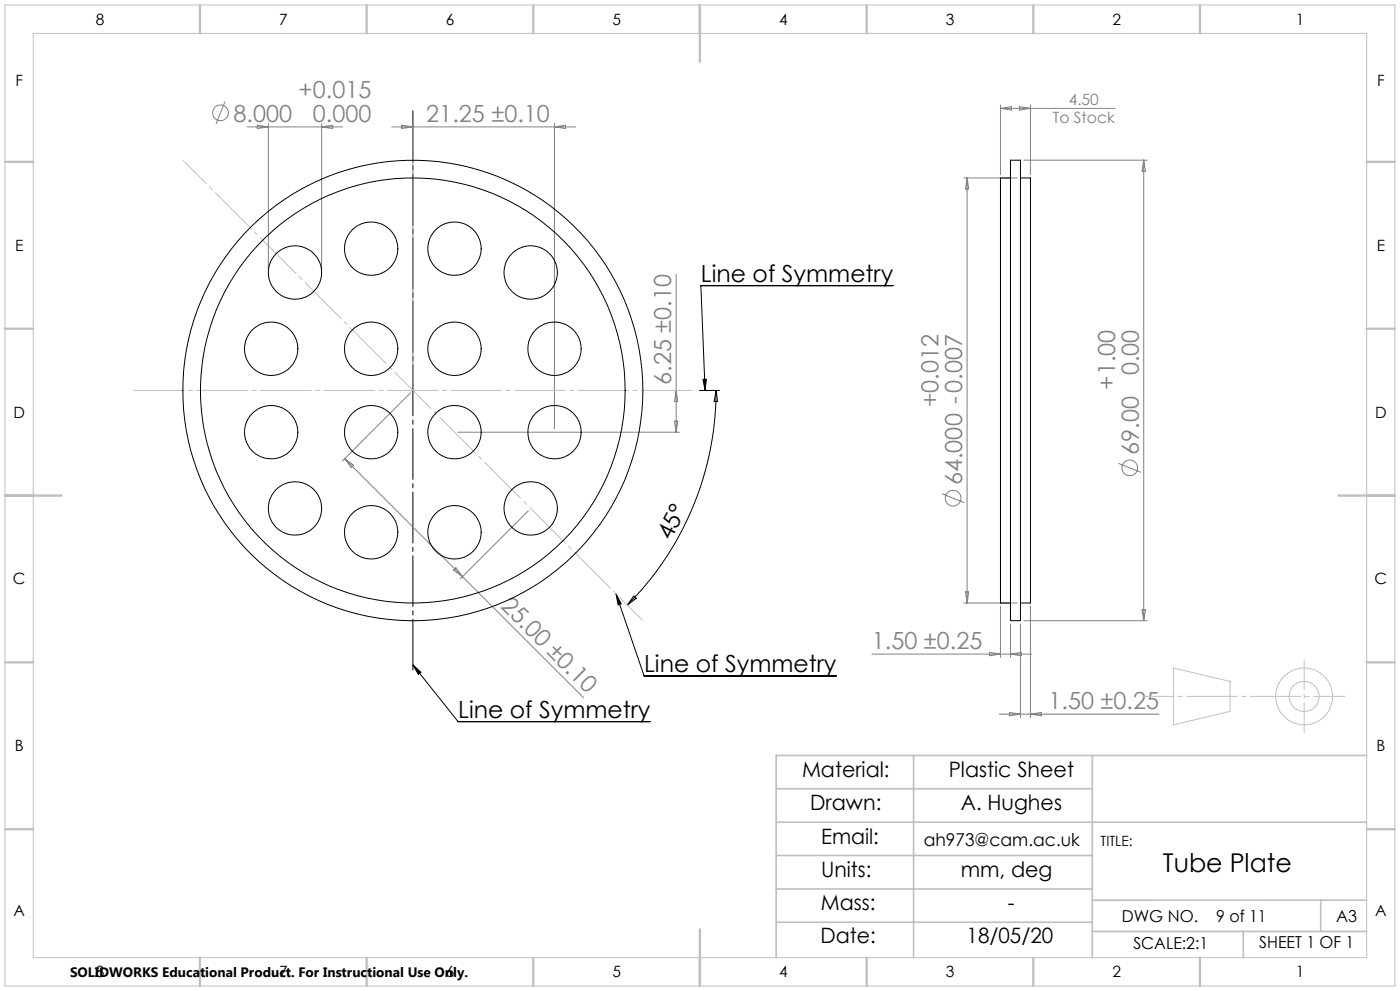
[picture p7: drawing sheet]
<svg xmlns="http://www.w3.org/2000/svg" width="420mm" height="297mm" viewBox="0 0 420 297" stroke-linecap="round" stroke-linejoin="round" font-family="sans-serif">
<g fill="none" stroke="#808080" stroke-width=".3">
<path d="M67.5 30.4l-2.7 6.8M74.2 38h28.6M77.2 37.5l3.3 .5-3.3 .5zM80.5 37v43.7M96.5 37v43.7M96.5 38l3.3-.5v1zM117.5 38h55.2M120.5 37.5l3.4 .5-3.4 .5zM123.9 37v79M166.3 37v91.5M166.3 38l3.4-.5v1zM300.1 31.5v20.8"/>
<path d="M300.1 32.5h34.4M300.1 32.5l3.3-.5v1zM305.8 32l3.3 .5-3.3 .5zM309.1 31.5v20.8M289.1 53.3h16M290.1 53.3v127.4M290.1 53.3l.5 3.3h-1zM307.1 48h37M343.1 48v138M343.1 48l.5 3.3h-1zM202.8 82.2v47.3M123.2 117.7l-20.5 20.5"/>
<path d="M202.8 117l.5 3.3h-.9zM103.4 137.5l35.3 35.3M103.4 137.5l2.7 1.9-.7 .8zM137.3 129.5h66.5M202.4 126.2h.9l-.5 3.3zM335.6 138.9l6.7 2.7M158.5 153.1l-20.5 20.4M282.6 148l6.7 2.6M136.1 170.8l.7-.7 1.9 2.7zM138.7 172.8l36.4 36.3M289.6 177.4h1l-.5 3.3zM261.5 196h48"/>
<path d="M289.1 180.7h16M296.8 195.5l3.3 .5-3.3 .5zM300.1 181.7v15.3M303.1 187v10M303.1 196l3.3-.5v1zM306.1 187v28M307.1 186h37M309.1 181.7v33.3M342.6 182.7h1l-.5 3.3zM299.8 214h47.9M302.8 213.5l3.3 .5-3.3 .5zM309.1 214l3.3-.5v1z"/>
<circle cx="66.1" cy="33.8" r="2.36"/>
<circle cx="285.9" cy="149.3" r="2.35"/>
<circle cx="338.9" cy="140.2" r="2.35"/>
</g>
<g fill="none" stroke="#000" stroke-width=".3">
<path d="M303.1 48h3v138h-3zM303.1 53.3h-3v127.4h3M306.1 53.3h3v127.4h-3M267.9 85.6h-57.6l1.2 31.4M209.8 117h6M210.9 113.7h1l-.4 3.3zM214.8 117l.5 3.3h-1.1zM214.8 117a91.2 91.2 0 0 1-26.6 64.4M184.8 178l8.4 24.5h57.7M184.8 178l1.6 3-1 .3zM190.1 178.6l.8 .7-2.7 2.1zM123.9 199.2l13.5 17h57.7"/>
<path d="M123.9 199.2l2.4 2.3-.8 .6z"/>
<circle cx="111.3" cy="74.5" r="8"/>
<circle cx="136.4" cy="74.5" r="8"/>
<circle cx="88.5" cy="81.7" r="8"/>
<circle cx="159.2" cy="81.7" r="8"/>
<circle cx="81.4" cy="104.5" r="8"/>
<circle cx="111.4" cy="104.5" r="8"/>
<circle cx="123.8" cy="117" r="63.7"/>
<circle cx="123.9" cy="117" r="69"/>
<circle cx="136.4" cy="104.5" r="8"/>
<circle cx="166.4" cy="104.5" r="8"/>
<circle cx="81.4" cy="129.5" r="8"/>
<circle cx="111.3" cy="129.5" r="8"/>
<circle cx="136.4" cy="129.5" r="8"/>
<circle cx="166.3" cy="129.5" r="8"/>
<circle cx="88.5" cy="152.4" r="8"/>
<circle cx="111.4" cy="159.5" r="8"/>
<circle cx="136.4" cy="159.5" r="8"/>
<circle cx="159.2" cy="152.4" r="8"/>
</g>
<g fill="none" stroke="#c0c0c0" stroke-width=".3">
<path d="M1.5 1.5h417v294h-417zM10 10h400v277h-400zM123.3 117h1.1M123.5 116.7l.7 .7M123.9 116.5v1M124.2 116.7l-.7 .7M352 200.2l17 4v9l-17 4z"/>
<circle cx="391.2" cy="208.7" r="4.5"/>
<circle cx="391.2" cy="208.7" r="8.5"/>
</g>
<path d="M123.9 32v170" fill="none" stroke="#000" stroke-width=".3" stroke-dasharray="15.2 1.3 1.3 1.3" stroke-dashoffset="-1.2"/>
<path d="M403.5 208.7h-60.7" fill="none" stroke="#c0c0c0" stroke-width=".3" stroke-dasharray="15.2 1.3 1.3 1.3" stroke-dashoffset="5.8"/>
<path d="M391.3 197.8v21.8" fill="none" stroke="#c0c0c0" stroke-width=".3" stroke-dasharray="15.2 1.3 1.3 1.3" stroke-dashoffset="6.2"/>
<path d="M208.9 117h-170" fill="none" stroke="#c0c0c0" stroke-width=".3" stroke-dasharray="15.2 1.3 1.3 1.3" stroke-dashoffset="-1.2"/>
<path d="M54.9 48.1l137.9 137.8" fill="none" stroke="#c0c0c0" stroke-width=".3" stroke-dasharray="15.2 1.3 1.3 1.3" stroke-dashoffset="5.4"/>
<path d="M232.9 236.4h94.8M274.1 226.4v60.6M327.7 226.4v60.6M410 226.4h-177.1v60.6M232.9 246.4h177.1M232.9 256.4h94.8M232.9 266.4h94.8M232.9 276.4h94.8M327.7 279.1h82.3M373 279.1v7.9M396.2 269.8v9.3M410 269.8h-82" fill="none" stroke="#c0c0c0" stroke-width=".5"/>
<g fill="none" stroke="#c0c0c0" stroke-width=".7">
<path d="M60 1.5v8.5M110 1.5v8.5M160 1.5v8.5M210 1.5v17M260 1.5v8.5M310 1.5v8.5M360 1.5v8.5M1.5 48.5h8.5M410 48.5h8.5M1.5 98.5h8.5M410 98.5h8.5M1.5 148.5h17"/>
<path d="M401.5 148.5h17M1.5 198.5h8.5M410 198.5h8.5M1.5 248.5h8.5M410 248.5h8.5M210 278.5v17M60 287v8.5M110 287v8.5M160 287v8.5M260 287v8.5M310 287v8.5M360 287v8.5"/>
</g>
<path d="M184.8 178l1.6 3-1 .3zM210.9 113.7h1l-.4 3.3zM123.9 199.2l2.4 2.3-.8 .6z" fill="#000"/>
<text font-size="7.8" x="348.9" y="261.4">Tube Plate</text>
<g font-size="7.1" fill="#808080">
<text x="89.6" y="29.4">+0.015</text>
<text x="70.1" y="36.5">8.000</text>
<text x="93.9" y="36.5">0.000</text>
<text x="127.9" y="36.5">21.25 ±0.10</text>
<text x="341.6" y="112.5" transform="rotate(-90 341.6 112.5)">0.00</text>
<text x="201.3" y="115.4" transform="rotate(-90 201.3 115.4)">6.25 ±0.10</text>
<text x="334.6" y="116.8" transform="rotate(-90 334.6 116.8)">+1.00</text>
<text x="281.6" y="121.9" transform="rotate(-90 281.6 121.9)">+0.012</text>
<text x="341.6" y="136.3" transform="rotate(-90 341.6 136.3)">69.00</text>
<text x="288.6" y="145.4" transform="rotate(-90 288.6 145.4)">64.000 -0.007</text>
<text x="149.9" y="181.8" transform="rotate(45 149.9 181.8)">25.00 ±0.10</text>
<text x="261.6" y="194.5">1.50 ±0.25</text>
<text x="314.6" y="212.5">1.50 ±0.25</text>
</g>
<g font-size="7.1">
<text x="210.3" y="84.5">Line of Symmetry</text>
<text x="201.2" y="162.3" transform="rotate(-63 201.2 162.3)">45°</text>
<text x="193.2" y="201.5">Line of Symmetry</text>
<text x="137.4" y="215.1">Line of Symmetry</text>
</g>
<g font-size="6.3">
<text x="240.6" y="232.7">Material:</text>
<text x="284.6" y="232.7">Plastic Sheet</text>
<text x="243" y="242.7">Drawn:</text>
<text x="288.2" y="242.7">A. Hughes</text>
<text x="246.3" y="252.9">Email:</text>
<text x="246.3" y="262.7">Units:</text>
<text x="288.2" y="262.7">mm, deg</text>
<text x="246.3" y="272.7">Mass:</text>
<text x="302.4" y="272.7">-</text>
<text x="246.2" y="282.6">Date:</text>
<text x="290" y="282.6">18/05/20</text>
</g>
<text font-size="5.3" x="277.1" y="253.4">ah973@cam.ac.uk</text>
<g font-size="4.9">
<text x="336.5" y="276.3">DWG NO.</text>
<text x="364.9" y="276.3">9 of 11</text>
<text x="400.9" y="276.3">A3</text>
<text x="340" y="284.4">SCALE:2:1</text>
<text x="377.8" y="284.2">SHEET 1 OF 1</text>
</g>
<g font-size="4.7">
<text x="28.7" y="7.4">8</text>
<text x="83.7" y="7.4">7</text>
<text x="133.7" y="7.4">6</text>
<text x="183.7" y="7.4">5</text>
<text x="233.7" y="7.4">4</text>
<text x="283.7" y="7.4">3</text>
<text x="333.7" y="7.4">2</text>
<text x="388.7" y="7.4">1</text>
<text x="4.6" y="25.9">F</text>
<text x="413.1" y="25.9">F</text>
<text x="4.5" y="75.2">E</text>
<text x="413" y="75.2">E</text>
<text x="4" y="125.2">D</text>
<text x="412.5" y="125.2">D</text>
<text x="3.9" y="175.2">C</text>
<text x="412.4" y="175.2">C</text>
<text x="4.4" y="225.2">B</text>
<text x="412.9" y="225.2">B</text>
<text x="4" y="274.4">A</text>
<text x="412.5" y="274.4">A</text>
<text x="28.7" y="292.9">8</text>
<text x="83.7" y="292.9">7</text>
<text x="133.7" y="292.9">6</text>
<text x="183.7" y="292.9">5</text>
<text x="233.7" y="292.9">4</text>
<text x="283.7" y="292.9">3</text>
<text x="333.7" y="292.9">2</text>
<text x="388.7" y="292.9">1</text>
</g>
<g font-size="4.7" fill="#808080">
<text x="320.6" y="31.4">4.50</text>
<text x="315.8" y="37">To Stock</text>
</g>
<text font-size="4.2" x="330.2" y="253.4">TITLE:</text>
<text font-size="4.1" x="21" y="292.8">SOLIDWORKS Educational Product. For Instructional Use Only.</text>
</svg>
